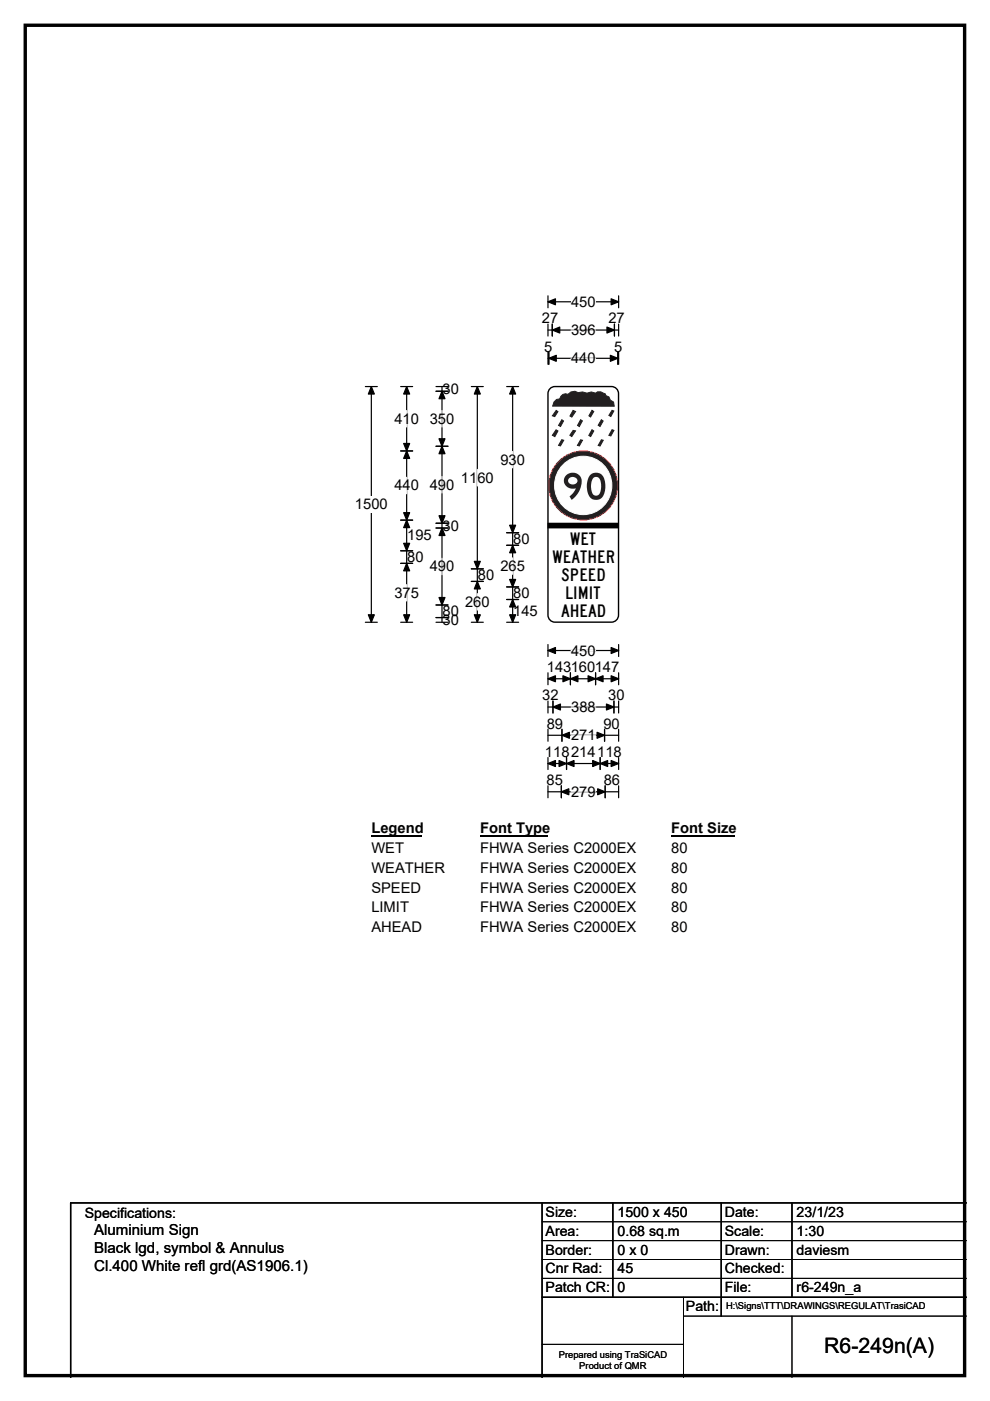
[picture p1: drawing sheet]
<svg xmlns="http://www.w3.org/2000/svg" width="210mm" height="297mm" viewBox="0 0 210 297" stroke-linecap="round" stroke-linejoin="round" font-family="sans-serif">
<path d="M5.4 5.4h199.2v286.3h-199.2z" fill="none" stroke="#000" stroke-width=".72"/>
<path d="M116.2 64h15M116.2 62.7v2.6M131.2 62.7v2.6" fill="none" stroke="#000" stroke-width=".25"/>
<path d="M116.2 64l1.6-.6v1.2zM129.6 63.4l1.6 .6-1.6 .6z" fill="#000" stroke="#000" stroke-width=".25"/>
<path d="M121.1 62.3h5.2v3.4h-5.2z" fill="#fff"/>
<g fill="none" stroke="#000" stroke-width=".25">
<path d="M116.2 70h15M116.2 68.7v2.5M116.2 74.7v2.5M116.2 76h15M116.4 74.7v2.5M117.1 68.7v2.5M130.3 68.7v2.5M131 74.7v2.5M131.2 68.7v2.5M131.2 74.7v2.5M77.5 82h2.5M78.8 82v49.9"/>
<path d="M77.5 131.9h2.5M116.2 136.7v2.5M116.2 137.9h15M131.2 136.7v2.5M116.2 142.6v2.6M116.2 148.6v2.6M116.2 154.6v2.6M116.2 143.9h15M116.2 149.9h15M116.2 155.9h15M117.3 148.6v2.6M119.2 154.6v2.6"/>
<path d="M121 142.6v2.6M126.3 142.6v2.6M128.2 154.6v2.6M130.2 148.6v2.6M131.2 142.6v2.6M131.2 148.6v2.6M131.2 154.6v2.6M116.2 160.6v2.6M116.2 166.6v2.5M116.2 161.9h15M116.2 167.9h15M119.1 166.6v2.5"/>
<path d="M120.2 160.6v2.6M127.3 160.6v2.6M128.4 166.6v2.5M131.2 160.6v2.6M131.2 166.6v2.5"/>
</g>
<g fill="#000" stroke="#000" stroke-width=".25">
<path d="M116.4 76l1.6-.7v1.3zM117.1 70l1.6-.7v1.3zM128.7 69.3l1.6 .7-1.6 .6zM129.5 75.3l1.5 .7-1.5 .6zM78.8 82l.6 1.5h-1.3zM78.1 130.3h1.3l-.6 1.6zM116.2 137.9l1.6-.6v1.3zM129.6 137.3l1.6 .6-1.6 .7zM116.2 143.9l1.6-.6v1.2zM117.3 149.9l1.6-.6v1.2zM119.2 155.9l1.6-.6v1.2zM121 143.9l1.6-.6v1.2z"/>
<path d="M119.4 143.3l1.6 .6-1.6 .6zM124.7 143.3l1.6 .6-1.6 .6zM126.3 143.9l1.6-.6v1.2zM126.6 155.3l1.6 .6-1.6 .6zM128.6 149.3l1.6 .6-1.6 .6zM129.6 143.3l1.6 .6-1.6 .6zM116.2 161.9l1.6-.7v1.3zM119.1 167.9l1.5-.7v1.3zM120.2 161.9l1.6-.7v1.3zM118.6 161.2l1.6 .7-1.6 .6zM125.7 161.2l1.6 .7-1.6 .6zM127.3 161.9l1.6-.7v1.3z"/>
<path d="M126.8 167.2l1.6 .7-1.6 .6zM129.6 161.2l1.6 .7-1.6 .6z"/>
</g>
<path d="M121.1 70h5.2M121.1 76h5.2M121.1 137.9h5.2M121.1 155.9h5.2M121.2 149.9h5.2M121.1 167.9h5.2" fill="none" stroke="#fff" stroke-width=".25"/>
<path d="M75.3 105.2h6.9v3.5h-6.9z" fill="#fff"/>
<g fill="none" stroke="#000" stroke-width=".25">
<path d="M85 95.6h2.5M85 82h2.5M86.3 82v49.9M92.5 82h2.5M92.5 83h2.5M92.5 94.6h2.5M93.7 82v49.9M100 82h2.5M101.2 82v49.9M107.5 82h2.5M108.7 82v49.9M85 110.3h2.5"/>
<path d="M85 116.8h2.5M85 119.4h2.5M92.5 110.9h2.5M92.5 112h2.5M107.5 112.9h2.5M107.5 115.6h2.5M85 131.9h2.5M92.5 131.9h2.5M92.5 128.3h2.5M92.5 130.9h2.5M100 131.9h2.5M100 120.6h2.5"/>
<path d="M100 123.3h2.5M107.5 131.9h2.5M107.5 124.4h2.5M107.5 127.1h2.5"/>
</g>
<g fill="#000" stroke="#000" stroke-width=".25">
<path d="M86.3 95.6l.6 1.6h-1.3zM86.3 82l.6 1.5h-1.3zM85.6 94h1.3l-.6 1.6zM93.7 83l.7 1.5h-1.3zM93.1 93h1.3l-.7 1.6zM93.7 94.6l.7 1.6h-1.3zM101.2 82l.7 1.5h-1.3zM108.7 82l.7 1.5h-1.3zM85.6 108.7h1.3l-.6 1.6zM86.3 110.3l.6 1.6h-1.3zM85.6 115.2h1.3l-.6 1.6zM86.3 119.4l.6 1.6h-1.3z"/>
<path d="M93.1 109.3h1.3l-.7 1.6zM93.7 112l.7 1.5h-1.3zM108.1 111.4h1.3l-.7 1.5zM108.7 115.6l.7 1.6h-1.3zM85.6 130.3h1.3l-.6 1.6zM93.1 126.7h1.3l-.7 1.6zM100.6 119h1.3l-.7 1.6zM101.2 123.3l.7 1.6h-1.3zM100.6 130.3h1.3l-.7 1.6zM108.1 122.9h1.3l-.7 1.5zM108.7 127.1l.7 1.6h-1.3zM108.1 130.3h1.3l-.7 1.6z"/>
</g>
<path d="M86.3 87v3.5M93.7 87v3.5M101.2 99.5v3.5M108.7 95.7v3.5M86.3 101.2v3.5M93.7 101v3.5M93.7 118.4v3.5M108.7 118.3v3.5M86.3 124v3.4M101.2 125.9v3.4" fill="none" stroke="#fff" stroke-width=".25"/>
<path d="M78.8 173.9h10.7v3.5h-10.7z" fill="#fff"/>
<path d="M78.8 177.2h10.7" fill="none" stroke="#000" stroke-width=".32"/>
<path d="M101.8 173.9h14.4v3.5h-14.4z" fill="#fff"/>
<path d="M101.8 177.2h14.4" fill="none" stroke="#000" stroke-width=".32"/>
<path d="M142.4 173.9h13.4v3.5h-13.4z" fill="#fff"/>
<path d="M142.4 177.2h13.4" fill="none" stroke="#000" stroke-width=".32"/>
<g fill="#fff">
<path d="M78.8 178.1h6.9v3.4h-6.9z"/>
<path d="M101.8 178.1h33.1v3.4h-33.1z"/>
<path d="M142.4 178.1h3.4v3.4h-3.4z"/>
<path d="M78.8 182.2h15.5v3.5h-15.5z"/>
<path d="M101.8 182.2h33.1v3.5h-33.1z"/>
<path d="M142.4 182.2h3.4v3.5h-3.4z"/>
<path d="M78.8 186.4h10.5v3.5h-10.5z"/>
<path d="M101.8 186.4h33.1v3.5h-33.1z"/>
<path d="M142.4 186.4h3.4v3.5h-3.4z"/>
<path d="M78.8 190.6h7.9v3.5h-7.9z"/>
<path d="M101.8 190.6h33.1v3.5h-33.1z"/>
<path d="M142.4 190.6h3.4v3.5h-3.4z"/>
<path d="M78.7 194.8h10.8v3.5h-10.8z"/>
<path d="M101.8 194.8h33.1v3.5h-33.1z"/>
<path d="M142.4 194.8h3.4v3.5h-3.4z"/>
</g>
<path d="M116.8 82.2l.9-.2h12a1.5 1.5 0 0 1 1.5 1.5v46.9a1.51 1.51 0 0 1-1.5 1.5h-12a1.49 1.49 0 0 1-1.5-1.5v-46.9l.1-.5z" fill-rule="evenodd" fill="#fff" stroke="#fff" stroke-width=".21"/>
<path d="M116.8 82.2l.9-.2h12a1.5 1.5 0 0 1 1.5 1.5v46.9a1.51 1.51 0 0 1-1.5 1.5h-12a1.49 1.49 0 0 1-1.5-1.5v-46.9l.1-.5z" fill="none" stroke="#000" stroke-width=".3"/>
<circle cx="123.7" cy="102.9" r="7.3" fill="#221f20" stroke="#ed1b23" stroke-width=".21"/>
<circle cx="123.7" cy="102.9" r="6.1" fill="#fefefe" stroke="#fefefe" stroke-width=".21"/>
<g fill="#221f20">
<path d="M120.1 100.7a1.99 1.99 0 0 1 2.6-.1 1.99 1.99 0 0 1 .5 2.5l-.7 1.6-1.3 1.3-.4-.8 .8-.7 .6-1a1.83 1.83 0 0 1-2-.4 1.83 1.83 0 0 1-.3-2zM120.8 101.3a.86 .86 0 0 0-.1 1.2 .86 .86 0 0 0 1.2 .2 .8 .8 0 0 0 .5-1 .8 .8 0 0 0-.9-.6z"/>
<path d="M125.3 100.6a1.93 1.93 0 0 1 2.1-.1 1.93 1.93 0 0 1 1 1.9 3.5 3.5 0 0 1-1.2 3.4 1.96 1.96 0 0 1-2.7-2 4.1 4.1 0 0 1 .8-3.2zM125.9 101.3a3.2 3.2 0 0 0 .1 3.7 1.14 1.14 0 0 0 1.5-1.4v-.5a1.74 1.74 0 0 0-.9-2z"/>
</g>
<g fill="#221f20" stroke="#221f20" stroke-width=".21">
<path d="M117.5 85.2l.5-.5 .7-.1a1.25 1.25 0 0 1 1.8-1l.6-.5 .8-.1 .7 .2 .9-.1 1 .3 .9-.3 .9 .3 .4-.3h.7l1 .4 .1 .4 .7 .3 .3 .6 .6 .4 .2 .9h-13.1z" fill-rule="evenodd"/>
<path d="M118 87l.3 .3-.6 1-.5-.1z" fill-rule="evenodd"/>
<path d="M121.5 87l.6 .2-.8 1.2-.4-.2z" fill-rule="evenodd"/>
<path d="M125.6 87l.3 .2-.6 1.2-.4-.2z" fill-rule="evenodd"/>
<path d="M129.8 87l.4 .1-.6 1.2-.5-.2z" fill-rule="evenodd"/>
<path d="M119.2 89l.3 .3-.6 1.1-.4-.2z" fill-rule="evenodd"/>
<path d="M123.1 89l.4 .2-.6 1.2-.4-.2z" fill-rule="evenodd"/>
<path d="M127.6 89l.3 .3-.6 1.1-.4-.2z" fill-rule="evenodd"/>
<path d="M117.9 91.1l.4 .3-.6 1.2-.5-.3z" fill-rule="evenodd"/>
<path d="M121.6 91.2l.5 .2-.8 1.2-.4-.3z" fill-rule="evenodd"/>
<path d="M125.6 91.1l.3 .3-.6 1.2-.4-.3z" fill-rule="evenodd"/>
<path d="M129.8 91.1l.4 .1-.6 1.2-.5-.1z" fill-rule="evenodd"/>
<path d="M119.1 93.2l.5 .1-.7 1.3-.4-.2z" fill-rule="evenodd"/>
<path d="M123.1 93.2l.4 .1-.6 1.3-.4-.2z" fill-rule="evenodd"/>
<path d="M127.6 93.2l.4 .1-.7 1.3-.4-.2z" fill-rule="evenodd"/>
</g>
<path d="M116.2 111h15v.9h-15z" fill="#000"/>
<path d="M116.2 110.9h15v1h-15zM115 259h90M115 263h90M115 267h90M115 271h90M145 279h60M145 275v17M168 279v13M115 285h30" fill="none" stroke="#000" stroke-width=".21"/>
<path d="M115 255v37M130 255v20M153 255v24M168 255v20M205 255h-190v37M115 275h90" fill="none" stroke="#000" stroke-width=".3"/>
<text font-size="4.5" x="174.8" y="286.9">R6-249n(A)</text>
<g font-size="3.7">
<text x="117.2" y="119.4">WEATHER</text>
<text x="120.9" y="115.6">WET</text>
<text x="119" y="123.3">SPEED</text>
<text x="119" y="130.9">AHEAD</text>
<text x="119.9" y="127.1">LIMIT</text>
</g>
<g font-size="3.2">
<text x="20" y="261.9">Aluminium Sign</text>
<text x="20" y="265.7">Black lgd, symbol &amp; Annulus</text>
<text x="20" y="269.6">Cl.400 White refl grd(AS1906.1)</text>
</g>
<g font-size="3.1">
<text x="121.1" y="65">450</text>
<text x="114.9" y="68.6">27</text>
<text x="121.1" y="71">396</text>
<text x="129" y="68.6">27</text>
<text x="115.4" y="74.6">5</text>
<text x="121.1" y="77">440</text>
<text x="130.3" y="74.6">5</text>
<text x="93.9" y="83.5">30</text>
<text x="83.7" y="89.8">410</text>
<text x="91.1" y="89.8">350</text>
<text x="106.1" y="98.5">930</text>
<text x="75.3" y="108">1500</text>
<text x="83.7" y="104">440</text>
<text x="91.1" y="103.8">490</text>
<text x="97.8" y="102.3">1160</text>
<text x="93.9" y="112.5">30</text>
<text x="86.4" y="114.6">195</text>
<text x="86.4" y="119.2">80</text>
<text x="108.8" y="115.3">80</text>
<text x="91.1" y="121.2">490</text>
<text x="101.3" y="123">80</text>
<text x="106.1" y="121.1">265</text>
<text x="83.7" y="126.7">375</text>
<text x="93.9" y="130.6">80</text>
<text x="98.6" y="128.7">260</text>
<text x="108.8" y="126.8">80</text>
<text x="108.8" y="130.6">145</text>
<text x="93.9" y="132.5">30</text>
<text x="116" y="142.5">143160147</text>
<text x="121.1" y="139">450</text>
<text x="115" y="148.5">32</text>
<text x="129" y="148.5">30</text>
<text x="116" y="154.5">89</text>
<text x="121.2" y="151">388</text>
<text x="128" y="154.5">90</text>
<text x="115.6" y="160.5">118214118</text>
<text x="121.1" y="157">271</text>
<text x="115.9" y="166.5">85</text>
<text x="128.1" y="166.5">86</text>
<text x="121.1" y="168.9">279</text>
<text x="78.8" y="176.7">Legend</text>
<text x="101.8" y="176.7">Font Type</text>
<text x="142.4" y="176.7">Font Size</text>
<text x="78.8" y="180.8">WET</text>
<text x="78.8" y="185">WEATHER</text>
<text x="101.8" y="180.8">FHWA Series C2000EX</text>
<text x="101.8" y="185">FHWA Series C2000EX</text>
<text x="142.4" y="180.8">80</text>
<text x="142.4" y="185">80</text>
<text x="78.8" y="189.2">SPEED</text>
<text x="101.8" y="189.2">FHWA Series C2000EX</text>
<text x="142.4" y="189.2">80</text>
<text x="78.8" y="193.4">LIMIT</text>
<text x="78.8" y="197.6">AHEAD</text>
<text x="101.8" y="193.4">FHWA Series C2000EX</text>
<text x="101.8" y="197.6">FHWA Series C2000EX</text>
<text x="142.4" y="193.4">80</text>
<text x="142.4" y="197.6">80</text>
</g>
<g font-size="3">
<text x="115.7" y="258">Size:</text>
<text x="131" y="258">1500 x 450</text>
<text x="153.7" y="258">Date:</text>
<text x="169" y="258">23/1/23</text>
<text x="18" y="258.2">Specifications:</text>
<text x="115.7" y="262">Area:</text>
<text x="131" y="262">0.68 sq.m</text>
<text x="153.7" y="262">Scale:</text>
<text x="169" y="262">1:30</text>
<text x="115.7" y="266">Border:</text>
<text x="115.7" y="270">Cnr Rad:</text>
<text x="131" y="266">0 x 0</text>
<text x="131" y="270">45</text>
<text x="153.7" y="266">Drawn:</text>
<text x="153.7" y="270">Checked:</text>
<text x="169" y="266">daviesm</text>
<text x="115.7" y="274">Patch CR:</text>
<text x="131" y="274">0</text>
<text x="153.7" y="274">File:</text>
<text x="169" y="274">r6-249n_a</text>
<text x="145.5" y="278">Path:</text>
</g>
<g font-size="2">
<text x="154" y="277.6">H:\Signs\TTT\DRAWINGS\REGULAT\TrasiCAD</text>
<text x="118.5" y="287.8">Prepared using TraSiCAD</text>
<text x="122.9" y="290.2">Product of QMR</text>
</g>
</svg>
